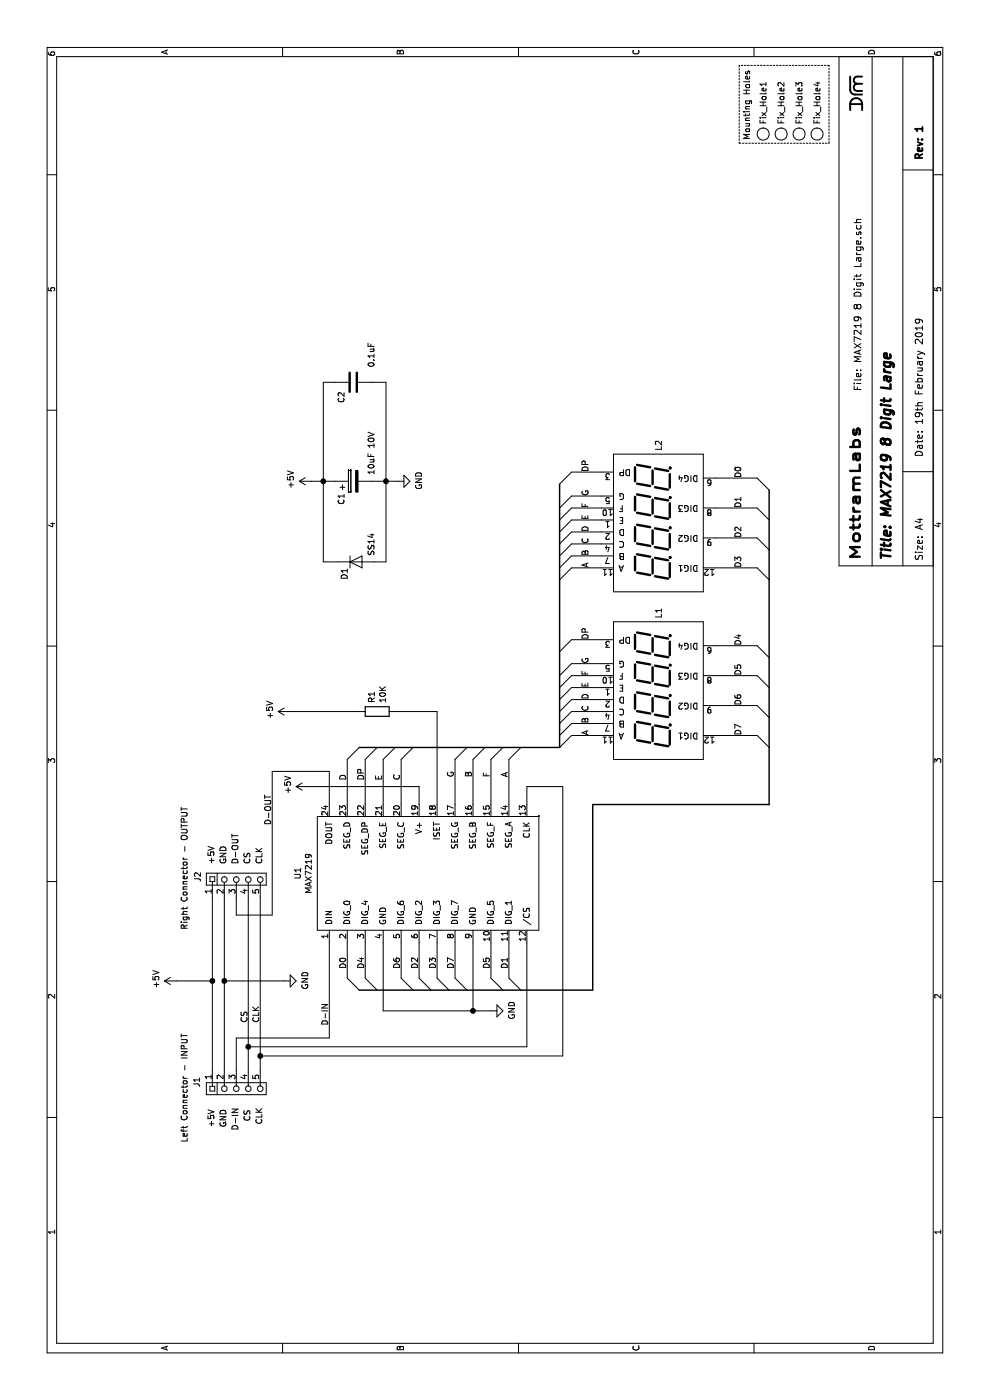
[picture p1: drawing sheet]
EESchema Schematic File Version 4
LIBS:MAX7219 8 Digit Large-cache
EELAYER 26 0
EELAYER END
$Descr A4 11693 8268
encoding utf-8
Sheet 1 1
Title "MAX7219 8 Digit Large"
Date "19th February 2019"
Rev "1"
Comp ""
Comment1 ""
Comment2 ""
Comment3 ""
Comment4 ""
$EndDescr
Entry Wire Line
	5350 2900 5450 3000
Entry Wire Line
	5350 3050 5450 3150
Entry Wire Line
	5350 3200 5450 3300
Entry Wire Line
	5350 3350 5450 3450
Entry Wire Line
	5350 3800 5450 3900
Entry Wire Line
	5350 3950 5450 4050
Entry Wire Line
	5350 4100 5450 4200
Entry Wire Line
	5350 4250 5450 4350
Text Label 5175 2900 0    50   ~ 0
D
Text Label 5175 3050 0    50   ~ 0
DP
Text Label 5175 3200 0    50   ~ 0
E
Text Label 5175 3350 0    50   ~ 0
C
Text Label 5200 3800 0    50   ~ 0
G
Text Label 5200 3950 0    50   ~ 0
B
Text Label 5200 4100 0    50   ~ 0
F
Text Label 5200 4250 0    50   ~ 0
A
Wire Wire Line
	3825 2750 3025 2750
Wire Wire Line
	4975 4400 5125 4400
Wire Wire Line
	4975 2750 5250 2750
Text Notes 2275 1800 0    50   ~ 0
+5V
Text Notes 2275 1900 0    50   ~ 0
GND
Text Notes 2250 2000 0    50   ~ 0
D-IN
Text Notes 2325 2100 0    50   ~ 0
CS
Text Notes 2300 2200 0    50   ~ 0
CLK
Wire Wire Line
	4975 3500 5125 3500
Wire Wire Line
	5125 3500 5125 2575
Wire Wire Line
	3825 3950 3250 3950
Wire Wire Line
	3250 3950 3250 3200
Wire Wire Line
	3250 3200 3825 3200
Wire Wire Line
	3250 3950 3250 4100
Connection ~ 3250 3950
Text Notes 10525 6275 0    50   ~ 0
Mounting Holes
Wire Wire Line
	5750 3650 5750 3300
Wire Wire Line
	5750 3000 5750 2425
Wire Wire Line
	7675 3100 7675 3225
Connection ~ 7675 3225
Wire Wire Line
	7675 3225 7675 3325
Wire Wire Line
	7675 2800 7675 2700
Connection ~ 7675 2700
Wire Wire Line
	7675 2700 7675 2600
Wire Wire Line
	5750 4775 5750 5025
Wire Wire Line
	5850 5025 5850 4775
Wire Wire Line
	5650 5025 5650 4775
Wire Wire Line
	5550 5025 5550 4775
Wire Wire Line
	6050 4775 6050 5025
Wire Wire Line
	6150 5025 6150 4775
Wire Wire Line
	5950 5025 5950 4775
Wire Wire Line
	6350 5025 6350 4775
Text Label 5550 4925 0    50   ~ 0
A
Text Label 5650 4925 0    50   ~ 0
B
Text Label 5750 4925 0    50   ~ 0
C
Text Label 5850 4925 0    50   ~ 0
D
Text Label 5950 4925 0    50   ~ 0
E
Text Label 6050 4925 0    50   ~ 0
F
Text Label 6150 4925 0    50   ~ 0
G
Text Label 6350 4925 0    50   ~ 0
DP
Entry Wire Line
	6050 4675 6150 4775
Entry Wire Line
	5450 4675 5550 4775
Entry Wire Line
	5550 4675 5650 4775
Entry Wire Line
	5650 4675 5750 4775
Entry Wire Line
	5750 4675 5850 4775
Entry Wire Line
	5850 4675 5950 4775
Entry Wire Line
	5950 4675 6050 4775
Entry Wire Line
	6250 4675 6350 4775
Wire Wire Line
	5800 5975 5800 6325
$Comp
L DRM_Fixings:Fixing_Hole Fix_Hole1
U 1 1
P 10575 6375
F 0 "Fix_Hole1" H 10653 6375 50  0000 L CNN
F 1 "Fixing_Hole" H 10525 6475 50  0001 C CNN
F 2 "DRM_Mounting:M2-5_Fixing_Hole_DRM" H 10575 6375 50  0001 C CNN
F 3 "" H 10575 6375 50  0001 C CNN
	1    10575 6375
	1    0    0    -1  
$EndComp
$Comp
L DRM_Fixings:Fixing_Hole Fix_Hole2
U 1 1
P 10575 6525
F 0 "Fix_Hole2" H 10653 6525 50  0000 L CNN
F 1 "Fixing_Hole" H 10525 6625 50  0001 C CNN
F 2 "DRM_Mounting:M2-5_Fixing_Hole_DRM" H 10575 6525 50  0001 C CNN
F 3 "" H 10575 6525 50  0001 C CNN
	1    10575 6525
	1    0    0    -1  
$EndComp
$Comp
L DRM_Fixings:Fixing_Hole Fix_Hole3
U 1 1
P 10575 6675
F 0 "Fix_Hole3" H 10653 6675 50  0000 L CNN
F 1 "Fixing_Hole" H 10525 6775 50  0001 C CNN
F 2 "DRM_Mounting:M2-5_Fixing_Hole_DRM" H 10575 6675 50  0001 C CNN
F 3 "" H 10575 6675 50  0001 C CNN
	1    10575 6675
	1    0    0    -1  
$EndComp
$Comp
L DRM_Fixings:Fixing_Hole Fix_Hole4
U 1 1
P 10575 6825
F 0 "Fix_Hole4" H 10653 6825 50  0000 L CNN
F 1 "Fixing_Hole" H 10525 6925 50  0001 C CNN
F 2 "DRM_Mounting:M2-5_Fixing_Hole_DRM" H 10575 6825 50  0001 C CNN
F 3 "" H 10575 6825 50  0001 C CNN
	1    10575 6825
	1    0    0    -1  
$EndComp
Wire Notes Line
	10500 6175 10500 6925
Wire Notes Line
	10500 6925 11150 6925
Wire Notes Line
	11150 6925 11150 6175
Wire Notes Line
	11150 6175 10500 6175
Wire Wire Line
	7150 4775 7150 5025
Wire Wire Line
	7250 5025 7250 4775
Wire Wire Line
	7050 5025 7050 4775
Wire Wire Line
	6950 5025 6950 4775
Wire Wire Line
	7450 4775 7450 5025
Wire Wire Line
	7550 5025 7550 4775
Wire Wire Line
	7350 5025 7350 4775
Wire Wire Line
	7750 5025 7750 4775
Text Label 6950 4925 0    50   ~ 0
A
Text Label 7050 4925 0    50   ~ 0
B
Text Label 7150 4925 0    50   ~ 0
C
Text Label 7250 4925 0    50   ~ 0
D
Text Label 7350 4925 0    50   ~ 0
E
Text Label 7450 4925 0    50   ~ 0
F
Text Label 7550 4925 0    50   ~ 0
G
Text Label 7750 4925 0    50   ~ 0
DP
Entry Wire Line
	7450 4675 7550 4775
Entry Wire Line
	6850 4675 6950 4775
Entry Wire Line
	6950 4675 7050 4775
Entry Wire Line
	7050 4675 7150 4775
Entry Wire Line
	7150 4675 7250 4775
Entry Wire Line
	7250 4675 7350 4775
Entry Wire Line
	7350 4675 7450 4775
Entry Wire Line
	7650 4675 7750 4775
Wire Wire Line
	6050 5975 6050 6325
Wire Wire Line
	6300 5975 6300 6325
Wire Wire Line
	6950 5975 6950 6325
Wire Wire Line
	7200 5975 7200 6325
Wire Wire Line
	7450 5975 7450 6325
Wire Wire Line
	7700 5975 7700 6325
Text Label 5800 6200 0    50   ~ 0
D6
Text Label 6050 6200 0    50   ~ 0
D5
Text Label 6300 6200 0    50   ~ 0
D4
Text Label 6950 6200 0    50   ~ 0
D3
Text Label 7200 6200 0    50   ~ 0
D2
Text Label 7450 6200 0    50   ~ 0
D1
Text Label 7700 6200 0    50   ~ 0
D0
Entry Wire Line
	5550 6325 5450 6425
Wire Wire Line
	5550 5975 5550 6325
Text Label 5550 6200 0    50   ~ 0
D7
Entry Wire Line
	3425 3000 3525 2900
Entry Wire Line
	3425 3150 3525 3050
Entry Wire Line
	3425 3450 3525 3350
Entry Wire Line
	3425 3600 3525 3500
Entry Wire Line
	3425 3750 3525 3650
Entry Wire Line
	3425 3900 3525 3800
Entry Wire Line
	3425 4200 3525 4100
Entry Wire Line
	3425 4350 3525 4250
Text Label 3600 2900 0    50   ~ 0
D0
Text Label 3600 3050 0    50   ~ 0
D4
Text Label 3600 3350 0    50   ~ 0
D6
Text Label 3600 3500 0    50   ~ 0
D2
Text Label 3600 3650 0    50   ~ 0
D3
Text Label 3600 3800 0    50   ~ 0
D7
Text Label 3600 4100 0    50   ~ 0
D5
Text Label 3600 4250 0    50   ~ 0
D1
Entry Wire Line
	5800 6325 5700 6425
Entry Wire Line
	6050 6325 5950 6425
Entry Wire Line
	6300 6325 6200 6425
Entry Wire Line
	6950 6325 6850 6425
Entry Wire Line
	7200 6325 7100 6425
Entry Wire Line
	7450 6325 7350 6425
Entry Wire Line
	7700 6325 7600 6425
Wire Wire Line
	3525 2900 3825 2900
Wire Wire Line
	3525 3050 3825 3050
Wire Wire Line
	3525 3350 3825 3350
Wire Wire Line
	3525 3500 3825 3500
Wire Wire Line
	3525 3650 3825 3650
Wire Wire Line
	3525 3800 3825 3800
Wire Wire Line
	3525 4100 3825 4100
Wire Wire Line
	3525 4250 3825 4250
Wire Bus Line
	3425 4950 4975 4950
Wire Bus Line
	4975 4950 4975 6425
Wire Wire Line
	5250 2750 5250 2275
Wire Wire Line
	5250 2275 4050 2275
Wire Wire Line
	2750 1975 3025 1975
Wire Wire Line
	3025 1975 3025 2750
Wire Wire Line
	2950 4400 2950 2075
Wire Wire Line
	2950 2075 2750 2075
Wire Wire Line
	2950 4400 3825 4400
Wire Wire Line
	5125 4400 5125 4700
Wire Wire Line
	5125 4700 2875 4700
Wire Wire Line
	2875 4700 2875 2175
Wire Wire Line
	2875 2175 2750 2175
Wire Wire Line
	2750 1875 3500 1875
Wire Wire Line
	3500 1875 3500 2375
Wire Wire Line
	2750 1775 3500 1775
Wire Wire Line
	3500 1775 3500 1475
Wire Wire Line
	4975 2900 5350 2900
Wire Wire Line
	4975 3050 5350 3050
Wire Wire Line
	4975 3200 5350 3200
Wire Wire Line
	4975 3350 5350 3350
Wire Wire Line
	4975 3800 5350 3800
Wire Wire Line
	4975 3950 5350 3950
Wire Wire Line
	4975 4100 5350 4100
Wire Wire Line
	4975 4250 5350 4250
Wire Wire Line
	4975 3650 5750 3650
$Comp
L DRM_Device:R R1
U 1 1
P 5750 3150
F 0 "R1" H 5820 3196 50  0000 L CNN
F 1 "10K" H 5820 3105 50  0000 L CNN
F 2 "DRM_Parts_SMD:Resistor_0603__Metric" V 5680 3150 50  0001 C CNN
F 3 "~" H 5750 3150 50  0001 C CNN
	1    5750 3150
	1    0    0    -1  
$EndComp
$Comp
L DRM_Power:+5V #PWR05
U 1 1
P 5750 2425
F 0 "#PWR05" H 5750 2275 50  0001 C CNN
F 1 "+5V" H 5765 2598 50  0000 C CNN
F 2 "" H 5750 2425 50  0001 C CNN
F 3 "" H 5750 2425 50  0001 C CNN
	1    5750 2425
	1    0    0    -1  
$EndComp
$Comp
L DRM_Power:GND #PWR03
U 1 1
P 3500 2375
F 0 "#PWR03" H 3500 2125 50  0001 C CNN
F 1 "GND" H 3505 2202 50  0000 C CNN
F 2 "" H 3500 2375 50  0001 C CNN
F 3 "" H 3500 2375 50  0001 C CNN
	1    3500 2375
	1    0    0    -1  
$EndComp
$Comp
L DRM_Power:GND #PWR01
U 1 1
P 3250 4100
F 0 "#PWR01" H 3250 3850 50  0001 C CNN
F 1 "GND" H 3255 3927 50  0000 C CNN
F 2 "" H 3250 4100 50  0001 C CNN
F 3 "" H 3250 4100 50  0001 C CNN
	1    3250 4100
	1    0    0    -1  
$EndComp
$Comp
L DRM_Power:GND #PWR07
U 1 1
P 7675 3325
F 0 "#PWR07" H 7675 3075 50  0001 C CNN
F 1 "GND" H 7680 3152 50  0000 C CNN
F 2 "" H 7675 3325 50  0001 C CNN
F 3 "" H 7675 3325 50  0001 C CNN
	1    7675 3325
	1    0    0    -1  
$EndComp
$Comp
L DRM_Power:+5V #PWR06
U 1 1
P 7675 2600
F 0 "#PWR06" H 7675 2450 50  0001 C CNN
F 1 "+5V" H 7690 2773 50  0000 C CNN
F 2 "" H 7675 2600 50  0001 C CNN
F 3 "" H 7675 2600 50  0001 C CNN
	1    7675 2600
	1    0    0    -1  
$EndComp
$Comp
L DRM_Power:+5V #PWR02
U 1 1
P 3500 1475
F 0 "#PWR02" H 3500 1325 50  0001 C CNN
F 1 "+5V" H 3515 1648 50  0000 C CNN
F 2 "" H 3500 1475 50  0001 C CNN
F 3 "" H 3500 1475 50  0001 C CNN
	1    3500 1475
	1    0    0    -1  
$EndComp
$Comp
L DRM_IC:MAX7219 U1
U 1 1
P 3825 2750
F 0 "U1" H 4400 3015 50  0000 C CNN
F 1 "MAX7219" H 4400 2924 50  0000 C CNN
F 2 "DRM_Parts_SMD:SOIC-24W_7.5x15.4mm_P1.27mm" H 5075 1550 50  0001 C CNN
F 3 "" H 5075 1550 50  0001 C CNN
	1    3825 2750
	1    0    0    -1  
$EndComp
$Comp
L DRM_LED:4_Digit_LED_5461 L1
U 1 1
P 5550 5975
F 0 "L1" H 6528 6450 50  0000 L CNN
F 1 "4_Digit_LED_5461" H 5450 7275 50  0001 C CNN
F 2 "LED_Display_DRM:LED_7_Segment_4_Digit_5461" H 5550 5975 50  0001 C CNN
F 3 "" H 5550 5975 50  0001 C CNN
	1    5550 5975
	1    0    0    -1  
$EndComp
$Comp
L DRM_LED:4_Digit_LED_5461 L2
U 1 1
P 6950 5975
F 0 "L2" H 7928 6450 50  0000 L CNN
F 1 "4_Digit_LED_5461" H 6850 7275 50  0001 C CNN
F 2 "LED_Display_DRM:LED_7_Segment_4_Digit_5461" H 6950 5975 50  0001 C CNN
F 3 "" H 6950 5975 50  0001 C CNN
	1    6950 5975
	1    0    0    -1  
$EndComp
$Comp
L DRM_Power:+5V #PWR04
U 1 1
P 5125 2575
F 0 "#PWR04" H 5125 2425 50  0001 C CNN
F 1 "+5V" H 5140 2748 50  0000 C CNN
F 2 "" H 5125 2575 50  0001 C CNN
F 3 "" H 5125 2575 50  0001 C CNN
	1    5125 2575
	1    0    0    -1  
$EndComp
$Comp
L DRM_Device:C C2
U 1 1
P 8500 2950
F 0 "C2" H 8325 3050 50  0000 L CNN
F 1 "0.1uF" H 8625 2800 50  0000 L CNN
F 2 "DRM_Parts_SMD:Cap_0603_Metric" H 8538 2800 50  0001 C CNN
F 3 "~" H 8500 2950 50  0001 C CNN
	1    8500 2950
	1    0    0    -1  
$EndComp
$Comp
L DRM_Device:CP C1
U 1 1
P 7675 2950
F 0 "C1" H 7475 3050 50  0000 L CNN
F 1 "10uF 10V" H 7725 2800 50  0000 L CNN
F 2 "DRM_Parts_SMD:SMD_Tant_Cap_1206" H 7713 2800 50  0001 C CNN
F 3 "~" H 7675 2950 50  0001 C CNN
	1    7675 2950
	1    0    0    -1  
$EndComp
$Comp
L DRM_Device:D D1
U 1 1
P 7000 2975
F 0 "D1" V 6900 2825 50  0000 L CNN
F 1 "SS14" V 7125 3025 50  0000 L CNN
F 2 "DRM_Parts_SMD:SS14 Diode" H 7000 2975 50  0001 C CNN
F 3 "~" H 7000 2975 50  0001 C CNN
	1    7000 2975
	0    1    1    0   
$EndComp
Wire Wire Line
	7000 2825 7000 2700
Wire Wire Line
	7000 2700 7675 2700
Wire Wire Line
	8500 2700 8500 2800
Wire Wire Line
	7675 2700 8500 2700
Wire Wire Line
	8500 3100 8500 3225
Wire Wire Line
	7675 3225 8500 3225
Wire Wire Line
	7000 3225 7000 3125
Wire Wire Line
	7000 3225 7675 3225
$Comp
L DRM_Conectors:Connector_5_Way J2
U 1 1
P 4200 1775
F 0 "J2" H 4325 1900 50  0000 L CNN
F 1 "Connector_5_Way" H 4360 1980 50  0001 C CNN
F 2 "DRM_Connectors:5 Way Header" H 4200 1775 50  0001 C CNN
F 3 "" H 4200 1775 50  0001 C CNN
	1    4200 1775
	1    0    0    -1  
$EndComp
$Comp
L DRM_Conectors:Connector_5_Way J1
U 1 1
P 2750 1775
F 0 "J1" H 2844 1908 50  0000 C CNN
F 1 "Connector_5_Way" H 2910 1980 50  0001 C CNN
F 2 "DRM_Connectors:5 Way Header" H 2750 1775 50  0001 C CNN
F 3 "" H 2750 1775 50  0001 C CNN
	1    2750 1775
	-1   0    0    -1  
$EndComp
Text Notes 2150 1575 0    50   ~ 0
Left Connector - INPUT
Text Notes 3925 1575 0    50   ~ 0
Right Connector - OUTPUT
Text Notes 4475 1800 0    50   ~ 0
+5V
Text Notes 4475 1900 0    50   ~ 0
GND
Text Notes 4475 2000 0    50   ~ 0
D-OUT
Text Notes 4475 2100 0    50   ~ 0
CS
Text Notes 4475 2200 0    50   ~ 0
CLK
Wire Wire Line
	3500 1875 4200 1875
Connection ~ 3500 1875
Wire Wire Line
	4200 1775 3500 1775
Connection ~ 3500 1775
Wire Wire Line
	2950 2075 4200 2075
Connection ~ 2950 2075
Wire Wire Line
	4200 1975 4050 1975
Wire Wire Line
	4050 1975 4050 2275
Wire Wire Line
	4200 2175 2875 2175
Connection ~ 2875 2175
Text Label 4800 2275 0    50   ~ 0
D-OUT
Text Label 3125 2750 0    50   ~ 0
D-IN
Text Label 3150 2075 0    50   ~ 0
CS
Text Label 3150 2175 0    50   ~ 0
CLK
$Comp
L DRM_Logos:DRM_Logo_2.5mm -1
U 1 1
P 10825 7150
F 0 "-1" H 10855 7360 50  0001 C CNN
F 1 "DRM_Logo_2.5mm" H 10905 7290 50  0001 C CNN
F 2 "DRM_Logos:DRM_Logo_2.5mm" H 10725 7500 50  0001 C CNN
F 3 "" H 10725 7500 50  0001 C CNN
	1    10825 7150
	1    0    0    -1  
$EndComp
Wire Bus Line
	4975 6425 7600 6425
Wire Bus Line
	3425 3000 3425 4950
Wire Bus Line
	5450 3000 5450 4675
Wire Bus Line
	5450 4675 7650 4675
$EndSCHEMATC
